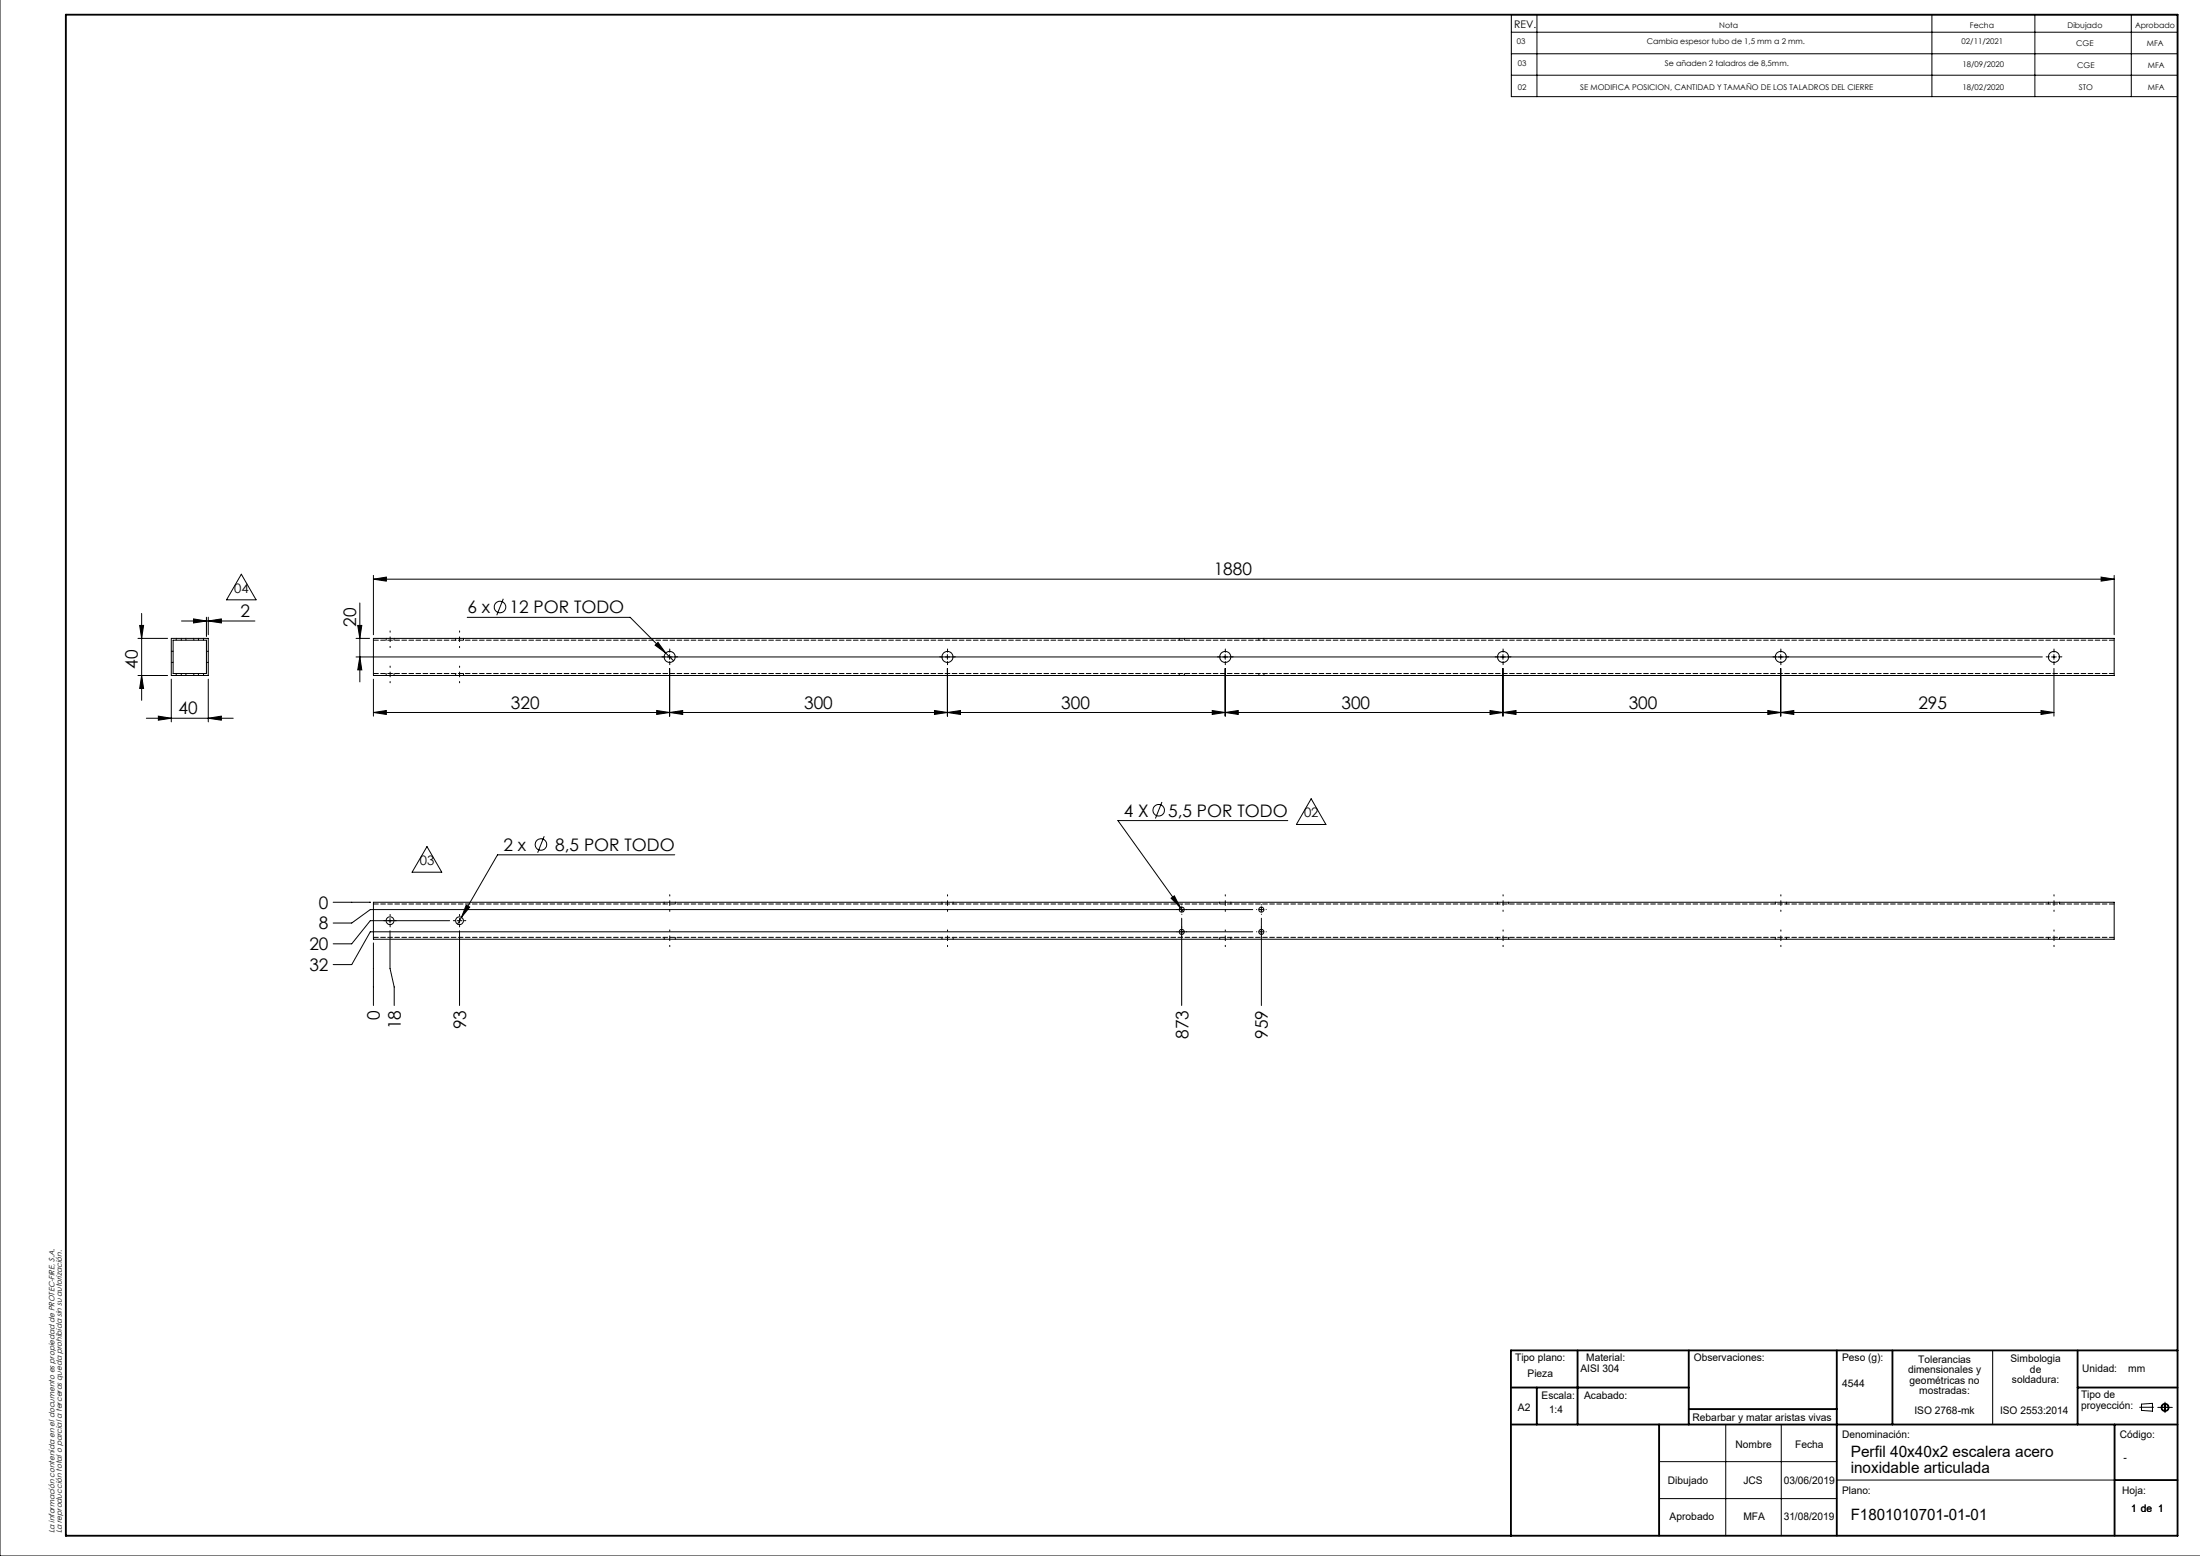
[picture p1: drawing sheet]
<svg xmlns="http://www.w3.org/2000/svg" width="594mm" height="420mm" viewBox="0 0 594 420" stroke-linecap="round" stroke-linejoin="round" font-family="sans-serif">
<g fill="none" stroke="#000" stroke-width=".27">
<path d="M0 0v420h594M408.1 4h179.8v22.1h-179.8zM408.1 8.7h179.8M408.1 14.5h179.8M415 4v22.1M521.6 4v22.1M549.4 4v22.1M575.5 4v22.1M408.1 20.3h179.8M65.2 155l3.9 6.9h-7.9zM100.8 156.3l3.5-.5v1.1zM100.8 155.3v16"/>
<path d="M100.8 156.3h470M567.3 155.8l3.5 .5-3.5 .6zM570.8 155.3v16M37.3 172.3h8M37.7 168.8h1.1l-.6 3.5zM38.2 165.6v23.4M46.2 172.3h10v10h-10zM46.7 172.8h9v9h-9zM49 167.6h19.8M52.2 167.1l3.5 .5-3.5 .6zM55.7 166.6v5.2M56.2 167.6l3.6-.5v1.1z"/>
<path d="M56.2 166.6v4.7M96.1 177.3h455.3M96.1 172.3h3.7M96.6 168.8h1.1l-.5 3.5zM97.2 177.3l.5 3.5h-1.1zM97.2 162.8v21.3M100.8 172.3h470v10h-470zM126.2 166.6h43.9l9.6 9.7M135.9 161.6l-1.8 4.5M176.9 174.1l.8-.7 2 2.9zM179.7 176.3l2.2 2.1M180.8 176.7v1.3"/>
<path d="M255.8 176.7v1.3M330.8 176.7v1.3M405.8 176.7v1.3M480.8 176.7v1.3M553.9 177.3h1.3M554.6 176.7v1.3M37.3 182.3h8M38.2 182.3l.6 3.5h-1.1zM39.5 193.9h23.5M42.8 193.3l3.4 .6-3.4 .5zM46.2 183.3v11.6M56.2 193.9l3.6-.6v1.1z"/>
<path d="M56.2 183.3v11.6M100.8 192.3l3.5-.5v1zM100.8 183.3v10M100.8 192.3h453.8M177.3 191.8l3.5 .5-3.5 .5zM180.8 192.3l3.5-.5v1zM180.8 180.4v12.9M252.3 191.8l3.5 .5-3.5 .5zM255.8 192.3l3.5-.5v1zM255.8 180.4v12.9M327.3 191.8l3.5 .5-3.5 .5zM330.8 192.3l3.5-.5v1z"/>
<path d="M330.8 180.4v12.9M402.3 191.8l3.5 .5-3.5 .5zM405.8 192.3l3.5-.5v1zM405.8 180.4v12.9M477.3 191.8l3.5 .5-3.5 .5zM480.8 192.3l3.5-.5v1zM480.8 180.4v12.9M551.1 191.8l3.5 .5-3.5 .5zM554.6 180.4v12.9M313.7 216.5l-1.7 4.4M354 215.6l4 6.9h-8zM115.3 228.5l4 6.9h-8z"/>
<path d="M146.9 225.7l-1.7 4.5M182.2 230.7h-47.9l-10.8 18.7M347.7 221.5h-45.9l17.7 24.6M90 243.5h10M100.8 243.5h470v10h-470zM100.8 254.5v16.9M105.3 251.2v10.2l1.1 5v5M105.3 247.9v1.2M121.4 248.5h-21.4l-5 6.3h-5M123.4 248.5h1.3M124.1 247.9v1.2M124.1 251.2v20.2"/>
<path d="M125.9 244.3l.9 .5-2.2 2.8zM316.2 242.4l.9-.6 1.6 3.2zM319.1 247.8v23.6M319.1 244.9v1.3M338.2 245.5h-238.2l-5 3.6h-5M338.2 251.5h-238.2l-5 8.9h-5M339.9 245.5h1.3M339.9 251.5h1.3M340.6 247.8v23.6M340.6 244.9v1.3M538 364.5v20M577.7 379.9h3.7"/>
<path d="M578.2 379l3-.2v2.1l-3-.2zM582.6 379.9h3.9M584.6 378.5v2.8M448 394.5h47.9M465.9 384.5v30M480.9 384.5v30M495.9 399.5h75M448 404.5h47.9"/>
<circle cx="135" cy="163.9" r="1.56"/>
<circle cx="180.8" cy="177.3" r="1.5"/>
<circle cx="255.8" cy="177.3" r="1.5"/>
<circle cx="330.8" cy="177.3" r="1.5"/>
<circle cx="405.8" cy="177.3" r="1.5"/>
<circle cx="480.8" cy="177.3" r="1.5"/>
<circle cx="554.6" cy="177.3" r="1.5"/>
<circle cx="312.8" cy="218.7" r="1.56"/>
<circle cx="146" cy="228" r="1.56"/>
<circle cx="105.3" cy="248.5" r="1.06"/>
<circle cx="124.1" cy="248.5" r="1.06"/>
<circle cx="319.1" cy="245.5" r=".68"/>
<circle cx="319.1" cy="251.5" r=".68"/>
<circle cx="340.6" cy="251.5" r=".68"/>
<circle cx="340.6" cy="245.5" r=".69"/>
<circle cx="584.6" cy="379.9" r="1.07"/>
<circle cx="584.6" cy="379.9" r=".87"/>
</g>
<g fill="none" stroke="#000" stroke-width=".5">
<path d="M17.8 4h570.1v410.5h-570.1zM408 374.5h48M414.9 374.5v10M425.9 364.5v20M456 364.5v20M495.9 364.5v50M511 364.5v20M561 364.5v20M561 374.5h26.9M587.9 364.5h-179.9v50M408 384.5h179.9M448 384.5v30"/>
<path d="M456 380.3h39.9M570.9 399.5h17M570.9 384.5v30"/>
</g>
<g fill="none" stroke="#000" stroke-width=".27" stroke-dasharray="15.2 1.3 1.3 1.3" stroke-dashoffset="14.9">
<path d="M105.3 170.3v4.5M124.1 174.8v-4.5M105.3 184.3v-4.5M124.1 184.3v-4.5M180.8 246v-4.5M180.8 255.5v-4.5M255.8 246v-4.5M255.8 255.5v-4.5M330.8 255.5v-4.5M330.8 246v-4.5M405.8 241.5v4.5M405.8 255.5v-4.5"/>
<path d="M480.8 246v-4.5M480.8 255.5v-4.5M554.6 246v-4.5M554.6 255.5v-4.5"/>
</g>
<g fill="none" stroke="#000" stroke-width=".27" stroke-dasharray="15.2 1.3 1.3 1.3">
<path d="M179.6 177.3h-.9M180.8 176.1v-.9M180.8 178.6v.8M182.1 177.3h.9M254.6 177.3h-.9M255.8 176.1v-.9M255.8 178.6v.8M257.1 177.3h.9M329.6 177.3h-.9M330.8 176.1v-.9M330.8 178.6v.8M332.1 177.3h.9"/>
<path d="M404.6 177.3h-.9M405.8 176.1v-.9M405.8 178.6v.8M407.1 177.3h.9M479.6 177.3h-.9M480.8 176.1v-.9M480.8 178.6v.8M482.1 177.3h.9M553.3 177.3h-.8M554.6 176.1v-.9M554.6 178.6v.8M555.8 177.3h.9"/>
<path d="M104.1 248.5h-.5M105.3 247.3v-.5M105.3 249.8v.4M106.6 248.5h.4M122.8 248.5h-.4M124.1 247.3v-.5M124.1 249.8v.4M125.3 248.5h.5M317.8 245.5h.1M317.8 251.5h.1M319.1 244.3v-.1M319.1 246.8h.1"/>
<path d="M319.1 250.3v-.1M319.1 252.8h.1M320.3 245.5h.1M320.3 251.5h.1M339.3 251.5h.1M339.3 245.5h.1M340.6 250.3v-.1M340.6 252.8h.1M340.6 244.3v-.1M340.6 246.8h.1M341.8 251.5h.1M341.8 245.5h.1"/>
</g>
<g fill="#000">
<path d="M37.7 168.8h1.1l-.6 3.5zM38.2 182.3l.6 3.5h-1.1zM96.6 168.8h1.1l-.5 3.5zM97.2 177.3l.5 3.5h-1.1z"/>
<path d="M42.8 193.3l3.4 .6-3.4 .5zM56.2 193.9l3.6-.6v1.1zM52.2 167.1l3.5 .5-3.5 .6zM56.2 167.6l3.6-.5v1.1zM100.8 156.3l3.5-.5v1.1zM567.3 155.8l3.5 .5-3.5 .6zM176.9 174.1l2.8 2.2-2-2.9zM180.8 192.3l3.5-.5v1zM252.3 191.8l3.5 .5-3.5 .5zM255.8 192.3l3.5-.5v1zM327.3 191.8l3.5 .5-3.5 .5zM330.8 192.3l3.5-.5v1zM402.3 191.8l3.5 .5-3.5 .5zM405.8 192.3l3.5-.5v1zM477.3 191.8l3.5 .5-3.5 .5zM480.8 192.3l3.5-.5v1zM551.1 191.8l3.5 .5-3.5 .5zM100.8 192.3l3.5-.5v1zM177.3 191.8l3.5 .5-3.5 .5zM316.2 242.4l2.5 2.6-1.6-3.2zM125.9 244.3l-1.3 3.3 2.2-2.8z"/>
</g>
<g fill="none" stroke="#000" stroke-width=".27" stroke-dasharray="1.3 .6">
<path d="M46.3 178.8h.5M46.8 175.8h-.5M47.6 172.3v.5M48.9 172.8v-.5M50.2 172.3v.5M52.3 172.8v-.5M53.6 172.3v.5M54.9 172.8v-.5M55.8 178.8h.5M56.3 175.8h-.5M104.3 172.3v.5M106.4 172.8v-.5"/>
<path d="M123 172.3v.5M125.1 172.8v-.5M318.4 172.3v.5M319.8 172.8v-.5M339.9 172.3v.5M341.3 172.8v-.5M570.8 172.8h-470M47.6 181.8v.5M48.9 182.3v-.5M50.2 181.8v.5M52.3 182.3v-.5M53.6 181.8v.5"/>
<path d="M54.9 182.3v-.5M104.3 181.8v.5M106.4 182.3v-.5M123 181.8v.5M125.1 182.3v-.5M318.4 181.8v.5M319.8 182.3v-.5M339.9 181.8v.5M341.3 182.3v-.5M570.8 181.8h-470M179.3 243.5v.5M179.3 253v.5"/>
<path d="M182.3 244v-.5M182.3 253.5v-.5M254.3 243.5v.5M254.3 253v.5M257.3 244v-.5M257.3 253.5v-.5M329.3 243.5v.5M329.3 253v.5M332.3 244v-.5M332.3 253.5v-.5M404.3 243.5v.5M404.3 253v.5"/>
<path d="M407.3 244v-.5M407.3 253.5v-.5M479.3 243.5v.5M479.3 253v.5M482.3 244v-.5M482.3 253.5v-.5M553.1 243.5v.5M553.1 253v.5M556.1 244v-.5M556.1 253.5v-.5M570.8 244h-470M570.8 253h-470"/>
</g>
<g font-size="4.7">
<text x="327.7" y="155.3">1880</text>
<text x="65" y="166.6">2</text>
<text x="126.2" y="165.5">6 x</text>
<text x="137.6" y="165.5">12 POR TODO</text>
<text x="96.2" y="169.2" transform="rotate(-90 96.2 169.2)">20</text>
<text x="37.2" y="180.5" transform="rotate(-90 37.2 180.5)">40</text>
<text x="138" y="191.3">320</text>
<text x="217.1" y="191.3">300</text>
<text x="286.5" y="191.3">300</text>
<text x="362.2" y="191.3">300</text>
<text x="439.8" y="191.3">300</text>
<text x="518" y="191.3">295</text>
<text x="48.2" y="192.8">40</text>
<text x="303.4" y="220.4">4 X</text>
<text x="315.4" y="220.4">5,5 POR TODO</text>
<text x="135.9" y="229.6">2 x</text>
<text x="149.9" y="229.6">8,5 POR TODO</text>
<text x="86.1" y="245.3">0</text>
<text x="86.1" y="250.9">8</text>
<text x="83.5" y="256.5">20</text>
<text x="83.5" y="262.1">32</text>
<text x="102.6" y="275.3" transform="rotate(-90 102.6 275.3)">0</text>
<text x="108.2" y="277.8" transform="rotate(-90 108.2 277.8)">18</text>
<text x="125.9" y="277.8" transform="rotate(-90 125.9 277.8)">93</text>
<text x="320.9" y="280.4" transform="rotate(-90 320.9 280.4)">873</text>
<text x="342.4" y="280.4" transform="rotate(-90 342.4 280.4)">959</text>
</g>
<g font-size="4.2">
<text x="499.7" y="393.3">Perfil 40x40x2 escalera acero</text>
<text x="499.7" y="397.5">inoxidable articulada</text>
<text x="499.7" y="410.3">F1801010701-01-01</text>
</g>
<g font-size="3.5">
<text x="63.3" y="160">04</text>
<text x="352.1" y="220.6">02</text>
<text x="113.4" y="233.5">03</text>
</g>
<g font-size="2.8">
<text x="408.8" y="7.5">REV.</text>
<text x="409.1" y="367.4">Tipo plano:</text>
<text x="412.4" y="371.6">Pieza</text>
<text x="426.7" y="370.4">AISI 304</text>
<text x="428.3" y="367.4">Material:</text>
<text x="457.3" y="367.4">Observaciones:</text>
<text x="497.4" y="367.4">Peso (g):</text>
<text x="515.2" y="370.6">dimensionales y</text>
<text x="517.9" y="367.8">Tolerancias</text>
<text x="542.8" y="367.7">Simbologia</text>
<text x="548.1" y="370.5">de</text>
<text x="562.2" y="370.2">Unidad:</text>
<text x="574.6" y="370.2">mm</text>
<text x="416.2" y="377.5">Escala:</text>
<text x="427.7" y="377.5">Acabado:</text>
<text x="497.4" y="374.4">4544</text>
<text x="515.6" y="373.5">geométricas no</text>
<text x="518.2" y="376.3">mostradas:</text>
<text x="543.2" y="373.4">soldadura:</text>
<text x="561.9" y="377.5">Tipo de</text>
<text x="409.8" y="380.9">A2</text>
<text x="418.3" y="381.5">1:4</text>
<text x="457" y="383.4">Rebarbar y matar aristas vivas</text>
<text x="516.9" y="381.5">ISO 2768-mk</text>
<text x="540" y="381.5">ISO 2553:2014</text>
<text x="561.9" y="380.3">proyección:</text>
<text x="497.4" y="388.1">Denominación:</text>
<text x="572.4" y="388.1">Código:</text>
<text x="468.6" y="390.8">Nombre</text>
<text x="484.7" y="390.8">Fecha</text>
<text x="573.3" y="394.4">-</text>
<text x="450.3" y="400.5">Dibujado</text>
<text x="470.7" y="400.5">JCS</text>
<text x="481.6" y="400.5">03/06/2019</text>
<text x="497.4" y="403.3">Plano:</text>
<text x="573" y="403.3">Hoja:</text>
<text x="450.8" y="410.3">Aprobado</text>
<text x="470.7" y="410.3">MFA</text>
<text x="481.6" y="410.3">31/08/2019</text>
<text x="575.4" y="408.1">1 de 1</text>
</g>
<g font-size="2.1">
<text x="409.5" y="11.8">03</text>
<text x="444.6" y="11.9">Cambia espesor tubo de 1,5 mm a 2 mm.</text>
<text x="464.2" y="7.5">Nota</text>
<text x="529.6" y="12">02/11/2021</text>
<text x="531.9" y="7.5">Fecha</text>
<text x="558.2" y="7.5">Dibujado</text>
<text x="576.5" y="7.5">Aprobado</text>
<text x="409.8" y="17.8">03</text>
<text x="449.5" y="17.9">Se añaden 2 taladros de 8,5mm.</text>
<text x="560.6" y="12.3">CGE</text>
<text x="579.7" y="12.3">MFA</text>
<text x="529.9" y="18">18/09/2020</text>
<text x="560.8" y="18.3">CGE</text>
<text x="579.9" y="18.3">MFA</text>
<text x="409.8" y="24.2">02</text>
<text x="426.7" y="24.2">SE MODIFICA POSICION, CANTIDAD Y TAMAÑO DE LOS TALADROS DEL CIERRE</text>
<text x="529.9" y="24.3">18/02/2020</text>
<text x="561.3" y="24.3">STO</text>
<text x="579.9" y="24.3">MFA</text>
<text x="14.7" y="413.9" transform="rotate(-90 14.7 413.9)">La información contenida en el documento es propiedad de PROTEC-FIRE, S.A.</text>
<text x="16.7" y="413.9" transform="rotate(-90 16.7 413.9)">La reproducción total o parcial a terceros queda prohibida sin su autorización.</text>
</g>
</svg>
